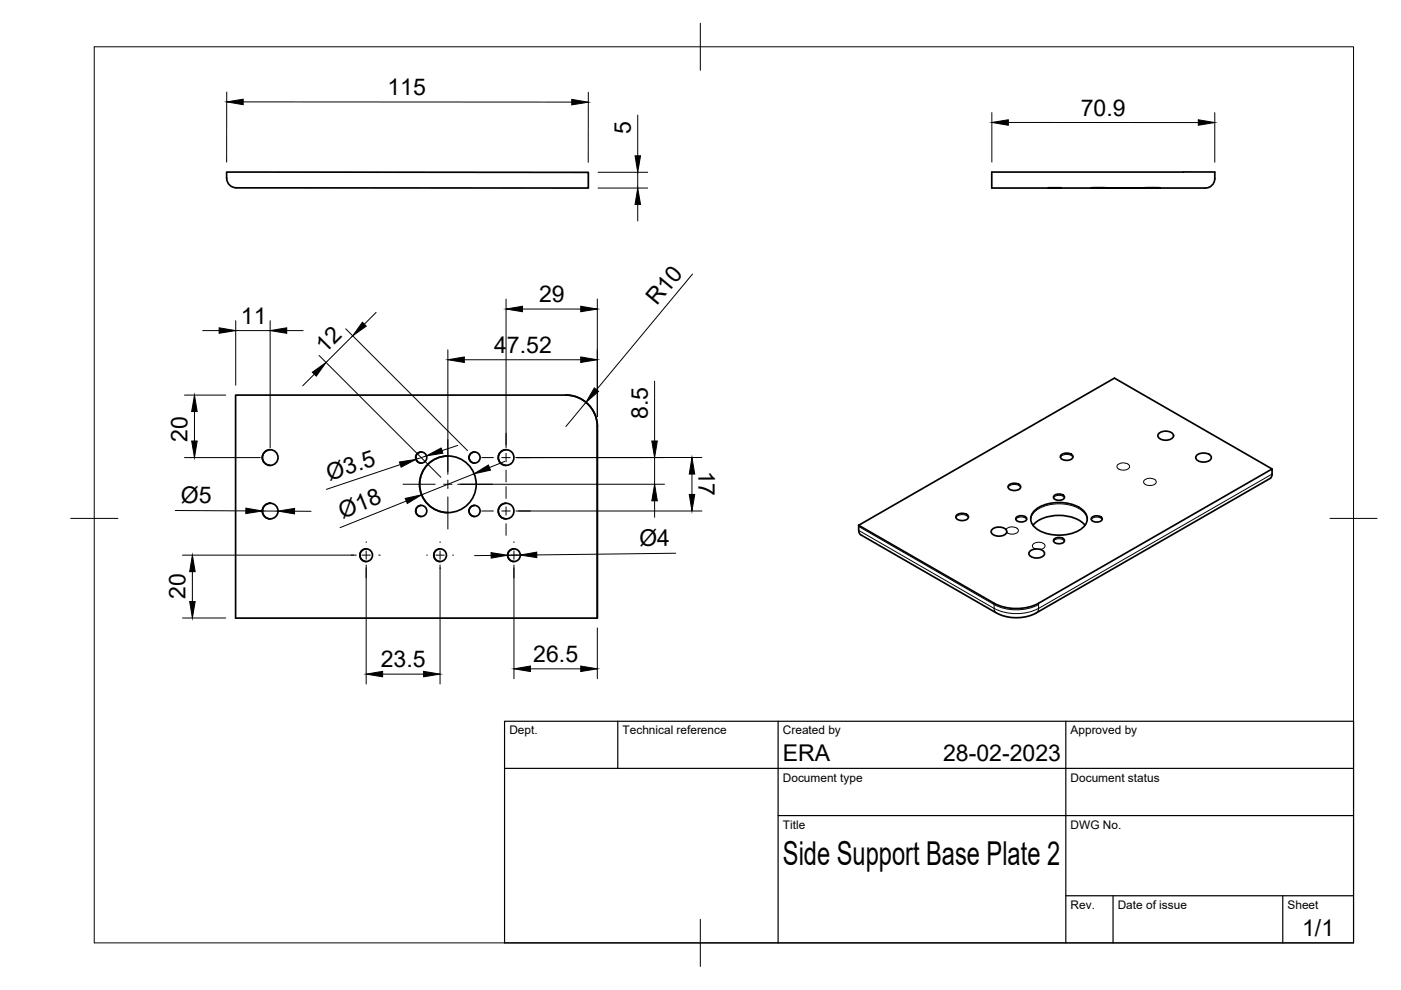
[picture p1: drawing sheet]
<svg xmlns="http://www.w3.org/2000/svg" width="297mm" height="210mm" viewBox="0 0 297 210" stroke-linecap="round" stroke-linejoin="round" font-family="sans-serif">
<!-- layer: Visible -->
<g fill="none" stroke="#000" stroke-width=".36">
<path d="M48 37.8v-1.3h76.7v3.4l-74.6-.1M48.1 37.8a2 2 0 0 0 2 2M222.3 39.8h2.7zM231.3 39.8h3.3zM231.3 39.9h3.3zM231.8 39.8h2.4zM232.6 39.8h12zM242.7 39.8h3.3zM242.7 39.9h3.3zM243.1 39.8h2.4zM250.9 36.5h-40.6v3.4h45.2a2 2 0 0 0 2.1-2M250.9 36.5h6.7"/>
<path d="M257.6 36.5v1.4M50 83.8h70.3l1.8 .3 1.6 .8 1 .8 1.2 1.6 .5 1.4 .2 1.4v41h-76.6zM57.3 95.3a1.66 1.66 0 0 0-1.7 1.7 1.66 1.66 0 0 0 1.7 1.7M89.3 95.8a1.17 1.17 0 0 0-1.2 1.2 1.17 1.17 0 0 0 1.2 1.2M95 96.7a6 6 0 0 0-6 6 6 6 0 0 0 6 6M100.6 95.8a1.17 1.17 0 0 0-1.2 1.2 1.17 1.17 0 0 0 1.2 1.2M107.3 95.3a1.66 1.66 0 0 0-1.7 1.7 1.66 1.66 0 0 0 1.7 1.7M120 83.7a6.7 6.7 0 0 1 6.7 6.7M126.6 90.4v40.7M224.9 96.5a1.66 1.66 0 0 1 2.6 .3 1.55 1.55 0 0 1-2.7 0zM245.8 91.8a2.32 2.32 0 0 1 2.9 .3 .93 .93 0 0 1-1 1.2 1.72 1.72 0 0 1-2.2-.9zM253.7 96.6a2.16 2.16 0 0 1 3.1 .3 1.43 1.43 0 0 1-1.9 1.1 1.27 1.27 0 0 1-1.4-1.1z"/>
<path d="M269.7 99.4a2.35 2.35 0 0 1-.2 1.9l-.2 .1M57.3 106.7a1.66 1.66 0 0 0-1.7 1.7 1.66 1.66 0 0 0 1.7 1.6M77.6 116.4a1.34 1.34 0 0 0-1.3 1.3 1.34 1.34 0 0 0 1.3 1.4M89.3 107.2a1.17 1.17 0 0 0-1.2 1.1 1.17 1.17 0 0 0 1.2 1.2M93.3 116.4a1.34 1.34 0 0 0-1.3 1.3 1.34 1.34 0 0 0 1.3 1.4M100.6 107.2a1.17 1.17 0 0 0-1.2 1.1 1.17 1.17 0 0 0 1.2 1.2M107.3 106.7a1.66 1.66 0 0 0-1.7 1.7 1.66 1.66 0 0 0 1.7 1.6M109 116.4a1.34 1.34 0 0 0-1.4 1.3 1.34 1.34 0 0 0 1.4 1.4M182.1 111.4l54.2-31.2 33.4 19.2-49.5 28.5M182.1 111.4l28.7 16.5M202.7 109.3a1.66 1.66 0 0 1 2.6 .3 1.55 1.55 0 0 1-2.7 0zM210.3 112.3a2.05 2.05 0 0 1 3.2 .4 1.87 1.87 0 0 1-2.9 .7 .68 .68 0 0 1-.3-1.1z"/>
<path d="M213.8 102.9a1.66 1.66 0 0 1 2.6 .3 1.55 1.55 0 0 1-2.7 0zM215.4 109.8a1.46 1.46 0 0 1 2.3 .2 1.36 1.36 0 0 1-2.4 0zM218.4 116.8a2.25 2.25 0 0 1 3 .3 1.13 1.13 0 0 1-1.4 1.2 1.58 1.58 0 0 1-1.9-.9zM219 111.4a8.1 8.1 0 0 1 8.1-1.8 5.6 5.6 0 0 1 2.9 1.8M219.6 108a8.9 8.9 0 0 1 9.9 0 2.36 2.36 0 0 1 0 4 8.9 8.9 0 0 1-9.9 0 2.36 2.36 0 0 1 0-4zM223.4 114.4a1.46 1.46 0 0 1 2.3 .2 1.36 1.36 0 0 1-2.3 0zM223.4 105.2a1.46 1.46 0 0 1 2.3 .2 1.36 1.36 0 0 1-2.3 0zM231.4 109.8a1.46 1.46 0 0 1 2.3 .2 1.36 1.36 0 0 1-2.3 0zM269.3 101.4l-49.6 28.6-1.6 .6-1.6 .3-2.9-.1-1.2-.3-1.2-.6-28.7-16.5-.4-.6v-1.4M210.8 127.9a10.5 10.5 0 0 0 9.4 0"/>
<circle cx="57.3" cy="97" r="1.66"/>
<circle cx="89.3" cy="97" r="1.17"/>
<circle cx="100.6" cy="97" r="1.17"/>
<circle cx="107.3" cy="97" r="1.66"/>
<circle cx="57.3" cy="108.4" r="1.66"/>
<circle cx="77.6" cy="117.7" r="1.34"/>
<circle cx="89.3" cy="108.3" r="1.17"/>
<circle cx="93.3" cy="117.7" r="1.34"/>
<circle cx="95" cy="102.7" r="6"/>
<circle cx="100.6" cy="108.3" r="1.17"/>
<circle cx="107.3" cy="108.4" r="1.66"/>
<circle cx="109" cy="117.7" r="1.34"/>
</g>
<circle cx="120" cy="83.8" r=".18" fill="#000"/>
<!-- layer: Visible Narrow -->
<g fill="none" stroke="#000" stroke-width=".21">
<path d="M224.8 97a1.69 1.69 0 0 1 2.7 0M237 98.5a1.85 1.85 0 0 1 2.5 .2 1.13 1.13 0 0 1-1.6 1l-.4-.1a.65 .65 0 0 1-.6-.4 .65 .65 0 0 1 .1-.7zM182.1 111.6l28.7 16.6v-.3M182.1 112.5l28.7 16.5v-.8M202.7 109.7a1.69 1.69 0 0 1 2.6 0M213.3 112.3a1.69 1.69 0 0 1 2.6 .1 1.45 1.45 0 0 1-2.2 .6l-.3-.1M213.7 103.3a1.69 1.69 0 0 1 2.7 .1M215.4 110.1a1.51 1.51 0 0 1 2.3 0M218.5 110.1a3.8 3.8 0 0 1 3.1-2.8 9 9 0 0 1 8 1.2l.8 1 .1 .6M219.5 116.4a.7 .7 0 0 1-.6-.8 .7 .7 0 0 1 .8-.6 1.41 1.41 0 0 1 1.9 .8 1.03 1.03 0 0 1-1.1 .7M223.4 105.6a1.51 1.51 0 0 1 2.3 0M223.4 114.8a1.51 1.51 0 0 1 2.3 0"/>
<path d="M231.4 110.2a1.51 1.51 0 0 1 2.3 0M242.7 101.8a1.85 1.85 0 0 1 2.4 .2 1.13 1.13 0 0 1-1.5 .9h-.4a.65 .65 0 0 1-.7-.4 .65 .65 0 0 1 .2-.7zM269.7 100.5l-49.5 28.5v-1.1M210.8 128.2a10.5 10.5 0 0 0 9.4 0M220.2 129l-.1 .5-.3 .4M220.2 129a10.5 10.5 0 0 1-9.4 0l.1 .5 .3 .4"/>
</g>
<!-- layer: BORDER -->
<path d="M20 9.9h267v190h-267zM148.5 4.9v10M15 109.9h10M282 109.9h10M148.5 194.9v10" fill="none" stroke="#000" stroke-width=".21"/>
<!-- layer: TITLEBLOCK -->
<path d="M107 152.9h180v47h-180zM131 152.9v10M165 152.9v47M226 152.9v47M107 162.9h180M165 172.9h122M226 189.9h61M236 189.9v10M272 189.9v10" fill="none" stroke="#000" stroke-width=".25"/>
<!-- layer: FD_Dimensions -->
<g fill="none" stroke="#000" stroke-width=".21">
<path d="M48.1 19.5l-.1 14.9M124.7 19.6v14.8M51.6 21.6h69.6M126.8 39.9h10.5M126.8 36.5h10.5M135.2 24.4v8.6M135.2 36.5v3.4M210.3 23.9v10.5M213.8 26h40.3M257.6 23.9v10.5M135.2 43.4v3.5M146.8 58.1l-20.3 24.5"/>
<path d="M43 70.1h3.5M50 68v13.7M50 70.1h7.3M57.3 68v26.9M60.8 70.1h3.5M66.7 79.3l-2.5 2.5M67.6 75.4l25.9 25.8M73.3 69.7l25.8 25.8M74.8 71.2l-5.7 5.6M79.7 66.2l-2.4 2.5M95 74.2v26.4M98.4 76.3h24.7"/>
<path d="M107.3 63.4v31.5M110.8 65.5h12.3M126.6 63.4v24.9M39.1 97h16.1M39.1 83.8h8.8M41.2 87.3v6.2M84.9 98.5l-15.7 5.3M90.4 96.7l-2.2 .7M97 94.4l-3.3 1.1M107 97.8l-3.2 1.3M124.2 85.3l-4.2 5.1M138.8 80.8v12.7"/>
<path d="M138.8 97v5.7M148.8 97h-39.4M37.2 108.2l14.9 .1M38.7 117.7h36.8M55.6 108.3l3.3 .1M62.5 108.4h3.5M77.6 119.8v25.2M86.1 106.2l-14 5.7M93.3 119.8v25.2M97 102.7h43.9M100.5 100.4l-11.1 4.5M104.1 117.8h-3.5"/>
<path d="M109 119.8v24.1M109.4 108.3h39.4M110.3 117.7h-2.7M138.8 106.2v3.5M143.3 117.3l-29.5 .4M146.7 100.5v4.3M38.7 131h9.2M40.8 121.2v6.3M126.6 133.1v10.8M81.1 142.9h8.7M112.5 141.8h10.6"/>
</g>
<g fill="#000" stroke="#000" stroke-width=".21">
<path d="M48.1 21.6l3.5-.6v1.2zM121.2 21.1l3.5 .6-3.5 .5zM134.6 33h1.2l-.6 3.5zM210.3 26l3.5-.6v1.2zM254.1 25.4l3.5 .6-3.5 .6zM135.2 39.9l.6 3.5h-1.2zM46.5 69.5l3.5 .6-3.5 .6zM57.3 70.1l3.5-.6v1.2zM66.2 78.9l2.9-2.1-2 2.9zM76.8 68.3l.9 .8-2.9 2.1zM95 76.3l3.4-.6v1.1zM107.3 65.5l3.5-.6v1.2z"/>
<path d="M123.1 64.9l3.5 .6-3.5 .6zM123.1 75.7l3.5 .6-3.5 .5zM40.6 93.5h1.2l-.6 3.5zM41.2 83.8l.6 3.5h-1.2zM84.7 98l3.5-.6-3.2 1.7zM90.4 96.7l3.1-1.7 .4 1.1zM100.5 100.4l3-1.8 .5 1.1zM126 82.2l.9 .8-2.7 2.3zM138.2 93.5h1.2l-.6 3.5zM52.1 107.7l3.5 .6-3.5 .6zM58.9 108.4l3.6-.6-.1 1.2zM85.9 105.7l3.5-.8-3 1.9z"/>
<path d="M104.1 117.2l3.5 .5-3.5 .6zM110.3 117.7l3.5-.6v1.1zM138.8 102.7l.6 3.5h-1.2zM146.1 104.8h1.2l-.6 3.5zM146.7 97l.6 3.5h-1.2zM40.8 117.7l.6 3.5h-1.2zM40.2 127.5h1.2l-.6 3.5zM77.6 142.9l3.5-.6v1.2zM89.8 142.3l3.5 .6-3.5 .6zM109 141.8l3.5-.6v1.2zM123.1 141.2l3.5 .6-3.5 .6z"/>
</g>
<!-- layer: Smart Centers -->
<g fill="none" stroke="#000" stroke-width=".21">
<path d="M95 93.2v6.8M102.1 97h2.5M106.4 97h1.8M107.3 91.9v2.4M107.3 96.1v1.8M107.3 99.7v2.5M110 97h2.5M74.4 117.7h.6M76.8 117.7h1.7M77.6 114.9v.1M77.6 116.8v1.8M80.3 117.7h.3"/>
<path d="M85.4 102.7h6.9M90.5 117.7h.1M92.4 117.7h1.8M93.3 114.9v.1M93.3 116.8v1.8M94.1 102.7h1.7M95 101.8v1.8M95 105.4v6.8M96 117.7h.1M97.6 102.7h6.9M102.1 108.3h2.5M104.1 117.7h2.2"/>
<path d="M106.4 108.3h1.8M107.3 103.2v2.5M107.3 107.5v1.7M107.3 111v2.5M108.1 117.7h1.8M109 114.9v.1M109 116.8v1.8M110 108.3h2.5M111.7 117.7h2.1M77.6 120.4v2.1M93.3 120.4v.2M109 120.4v2.1"/>
</g>
<text font-size="7" x="166" y="183.4">Side Support Base Plate 2</text>
<g font-size="4.9">
<text x="82.1" y="20.2">115</text>
<text x="133.8" y="28.3" transform="rotate(-90 133.8 28.3)">5</text>
<text x="229.2" y="24.5">70.9</text>
<text x="114.3" y="64.1">29</text>
<text x="139.2" y="65" transform="rotate(-50 139.2 65)">R10</text>
<text x="51.1" y="68.7">11</text>
<text x="68.9" y="75" transform="rotate(-45 68.9 75)">12</text>
<text x="104.8" y="74.8">47.52</text>
<text x="137.3" y="88.8" transform="rotate(-90 137.3 88.8)">8.5</text>
<text x="39.8" y="93.7" transform="rotate(-90 39.8 93.7)">20</text>
<text x="69.9" y="101.9" transform="rotate(-19 69.9 101.9)">Ø3.5</text>
<text x="148.1" y="99.8" transform="rotate(90 148.1 99.8)">17</text>
<text x="38.4" y="106.7">Ø5</text>
<text x="72.6" y="110" transform="rotate(-22 72.6 110)">Ø18</text>
<text x="135.6" y="115.9" transform="rotate(-1 135.6 115.9)">Ø4</text>
<text x="39.3" y="127" transform="rotate(-90 39.3 127)">20</text>
<text x="80.7" y="141.4">23.5</text>
<text x="113.1" y="140.3">26.5</text>
<text x="166" y="161.4">ERA</text>
<text x="200" y="161.4">28-02-2023</text>
<text x="276.1" y="198.6">1/1</text>
</g>
<g font-size="2.5">
<text x="108" y="155.7">Dept.</text>
<text x="132" y="155.7">Technical reference</text>
<text x="166" y="155.7">Created by</text>
<text x="227" y="155.7">Approved by</text>
<text x="166" y="165.7">Document type</text>
<text x="227" y="165.7">Document status</text>
<text x="166" y="175.7">Title</text>
<text x="227" y="175.7">DWG No.</text>
<text x="227" y="192.7">Rev.</text>
<text x="237" y="192.7">Date of issue</text>
<text x="273" y="192.7">Sheet</text>
</g>
</svg>
